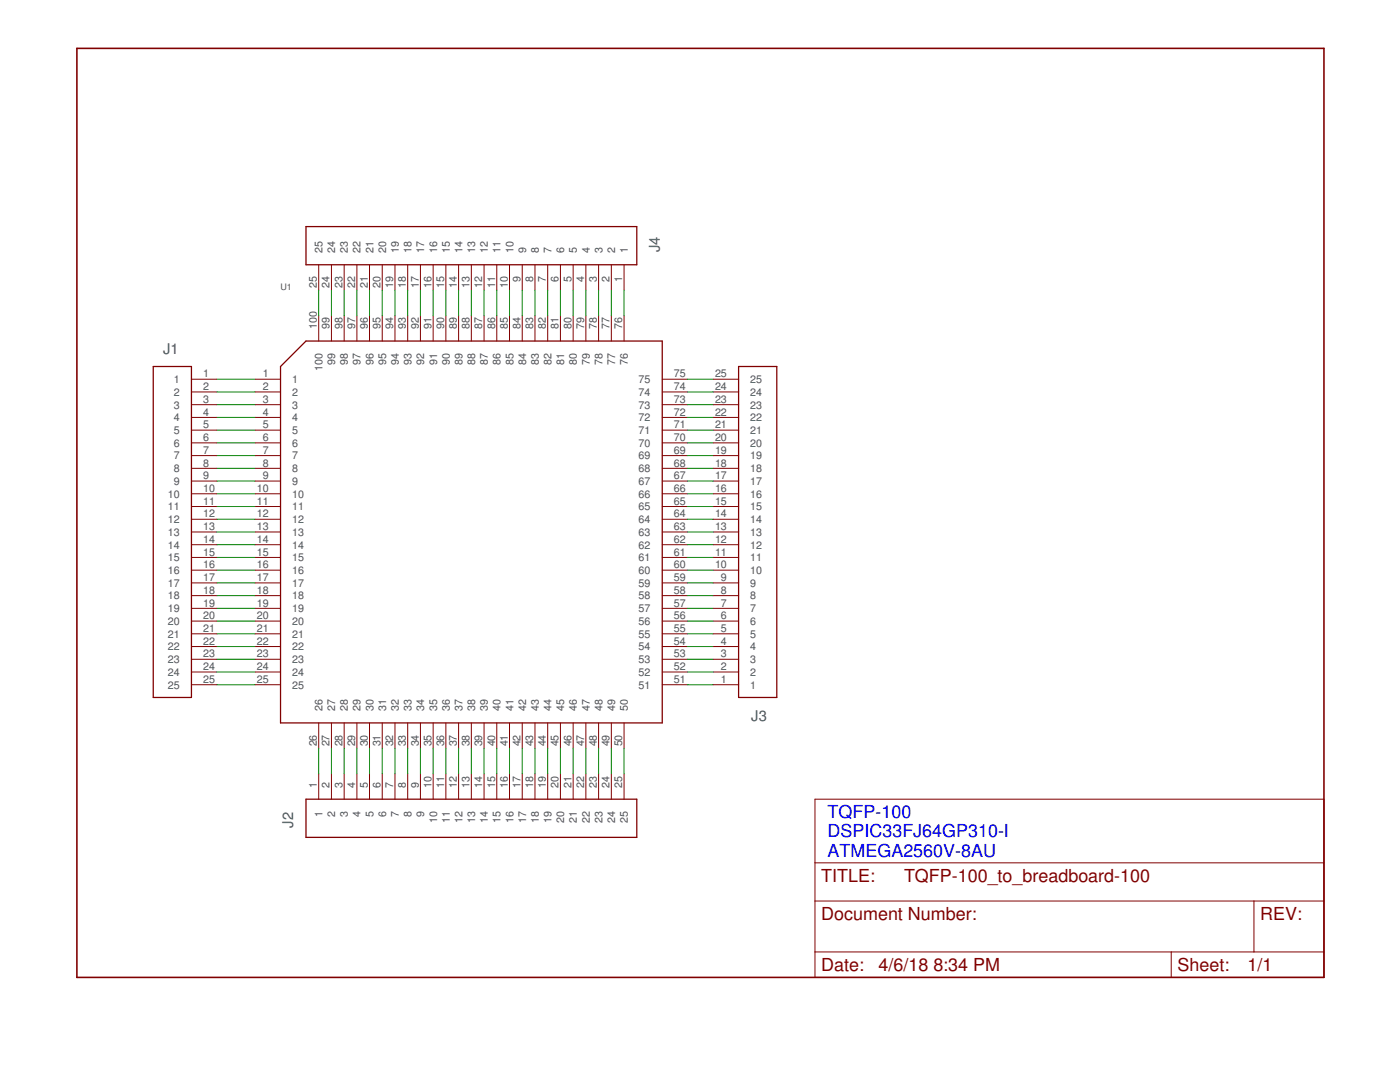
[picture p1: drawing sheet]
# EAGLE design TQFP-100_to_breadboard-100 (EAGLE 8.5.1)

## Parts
J1  CONNECTOR_25  [68000-125HLF]
J2  CONNECTOR_25_NO_SQUARE  [68000-125HLF_NO_SQUARE]
J3  CONNECTOR_25_NO_SQUARE  [68000-125HLF_NO_SQUARE]
J4  CONNECTOR_25_NO_SQUARE  [68000-125HLF_NO_SQUARE]
U1  IC-GENERIC-100-TQFP  [QFP40P1400X1400X120-100N]

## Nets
N$1: J1.1 U1.1
N$2: J1.2 U1.2
N$3: J1.3 U1.3
N$4: J1.4 U1.4
N$5: J1.5 U1.5
N$6: J1.6 U1.6
N$7: J1.7 U1.7
N$8: J1.8 U1.8
N$9: J1.9 U1.9
N$10: J1.10 U1.10
N$11: J1.11 U1.11
N$12: J1.12 U1.12
N$13: J1.13 U1.13
N$14: J1.14 U1.14
N$15: J1.15 U1.15
N$16: J1.16 U1.16
N$17: J1.17 U1.17
N$18: J1.18 U1.18
N$19: J1.19 U1.19
N$20: J1.20 U1.20
N$21: J1.21 U1.21
N$22: J1.22 U1.22
N$23: J1.23 U1.23
N$24: J1.24 U1.24
N$25: J1.25 U1.25
N$26: J2.1 U1.26
N$27: J2.2 U1.27
N$28: J2.3 U1.28
N$29: J2.4 U1.29
N$30: J2.5 U1.30
N$31: J2.6 U1.31
N$32: J2.7 U1.32
N$33: J2.8 U1.33
N$34: J2.9 U1.34
N$35: J2.10 U1.35
N$36: J2.11 U1.36
N$37: J2.12 U1.37
N$38: J2.13 U1.38
N$39: J2.14 U1.39
N$40: J2.15 U1.40
N$41: J2.16 U1.41
N$42: J2.17 U1.42
N$43: J2.18 U1.43
N$44: J2.19 U1.44
N$45: J2.20 U1.45
N$46: J2.21 U1.46
N$47: J2.22 U1.47
N$48: J2.23 U1.48
N$49: J2.24 U1.49
N$50: J2.25 U1.50
N$51: J3.1 U1.51
N$52: J3.2 U1.52
N$53: J3.3 U1.53
N$54: J3.4 U1.54
N$55: J3.5 U1.55
N$56: J3.6 U1.56
N$57: J3.7 U1.57
N$58: J3.8 U1.58
N$59: J3.9 U1.59
N$60: J3.10 U1.60
N$61: J3.11 U1.61
N$62: J3.12 U1.62
N$63: J3.13 U1.63
N$64: J3.14 U1.64
N$65: J3.15 U1.65
N$66: J3.16 U1.66
N$67: J3.17 U1.67
N$68: J3.18 U1.68
N$69: J3.19 U1.69
N$70: J3.20 U1.70
N$71: J3.21 U1.71
N$72: J3.22 U1.72
N$73: J3.23 U1.73
N$74: J3.24 U1.74
N$75: J3.25 U1.75
N$76: J4.1 U1.76
N$77: J4.2 U1.77
N$78: J4.3 U1.78
N$79: J4.4 U1.79
N$80: J4.5 U1.80
N$81: J4.6 U1.81
N$82: J4.7 U1.82
N$83: J4.8 U1.83
N$84: J4.9 U1.84
N$85: J4.10 U1.85
N$86: J4.11 U1.86
N$87: J4.12 U1.87
N$88: J4.13 U1.88
N$89: J4.14 U1.89
N$90: J4.15 U1.90
N$91: J4.16 U1.91
N$92: J4.17 U1.92
N$93: J4.18 U1.93
N$94: J4.19 U1.94
N$95: J4.20 U1.95
N$96: J4.21 U1.96
N$97: J4.22 U1.97
N$98: J4.23 U1.98
N$99: J4.24 U1.99
N$100: J4.25 U1.100

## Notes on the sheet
- TQFP-100
  DSPIC33FJ64GP310-I
  ATMEGA2560V-8AU
